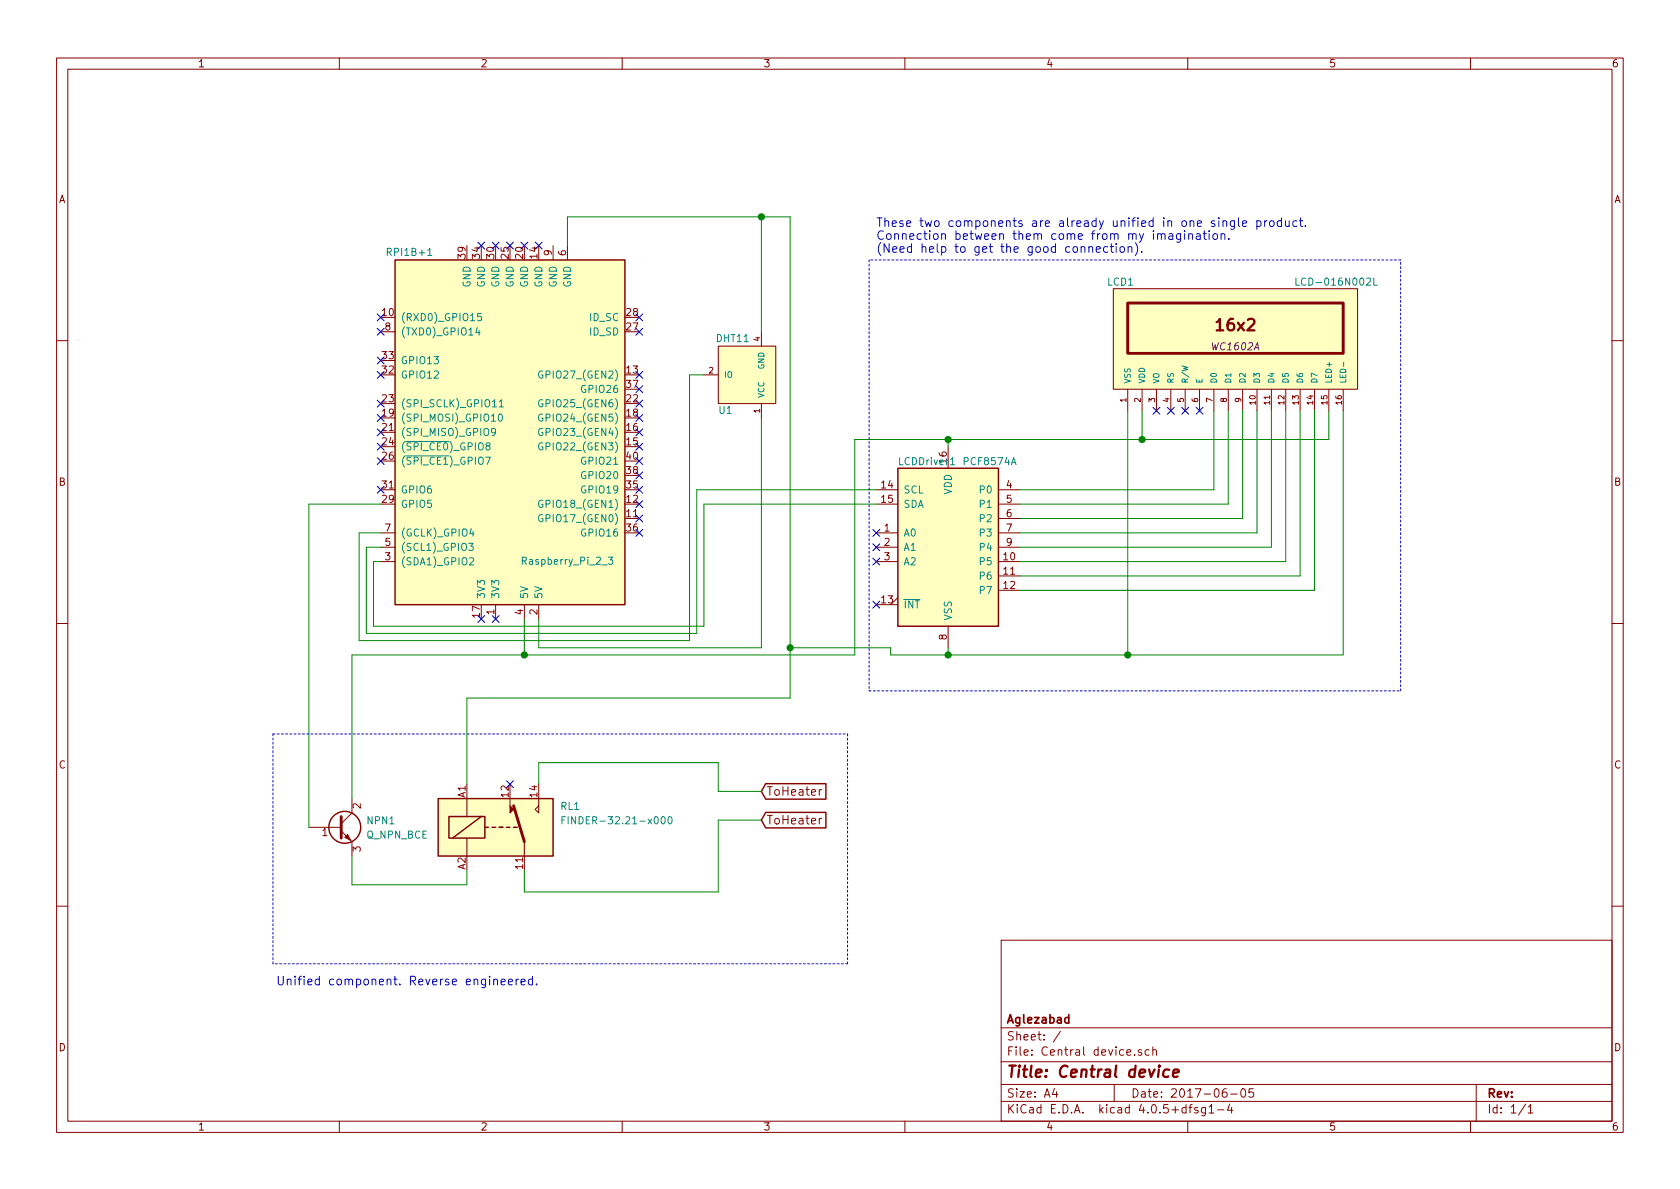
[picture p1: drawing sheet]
EESchema Schematic File Version 2
LIBS:power
LIBS:device
LIBS:transistors
LIBS:conn
LIBS:linear
LIBS:regul
LIBS:74xx
LIBS:cmos4000
LIBS:adc-dac
LIBS:memory
LIBS:xilinx
LIBS:microcontrollers
LIBS:dsp
LIBS:microchip
LIBS:analog_switches
LIBS:motorola
LIBS:texas
LIBS:intel
LIBS:audio
LIBS:interface
LIBS:digital-audio
LIBS:philips
LIBS:display
LIBS:cypress
LIBS:siliconi
LIBS:opto
LIBS:atmel
LIBS:contrib
LIBS:valves
LIBS:sensors
LIBS:switches
LIBS:relays
LIBS:Central device-cache
EELAYER 25 0
EELAYER END
$Descr A4 11693 8268
encoding utf-8
Sheet 1 1
Title "Central device"
Date "2017-06-05"
Rev ""
Comp "Aglezabad"
Comment1 ""
Comment2 ""
Comment3 ""
Comment4 ""
$EndDescr
$Comp
L Raspberry_Pi_2_3 RPI1B+1
U 1 1
P 3550 3000
F 0 "RPI1B+1" H 4250 1750 50  0000 C CNN
F 1 "Raspberry_Pi_2_3" H 3150 3900 50  0000 C CNN
F 2 "Pin_Headers:Pin_Header_Straight_2x20" H 4550 4250 50  0001 C CNN
F 3 "" H 3600 2850 50  0001 C CNN
	1    3550 3000
	-1   0    0    1   
$EndComp
$Comp
L DHT11 U1
U 1 1
P 5200 2600
F 0 "U1" H 5350 2850 50  0000 C CNN
F 1 "DHT11" H 5300 2350 50  0000 C CNN
F 2 "" H 5350 2850 50  0001 C CNN
F 3 "" H 5350 2850 50  0001 C CNN
	1    5200 2600
	-1   0    0    1   
$EndComp
Wire Wire Line
	3750 4300 3750 4500
Wire Wire Line
	3750 4500 5300 4500
Wire Wire Line
	5300 4500 5300 2900
Wire Wire Line
	5300 2300 5300 1500
Wire Wire Line
	3950 1500 5300 1500
Wire Wire Line
	5300 1500 5500 1500
Wire Wire Line
	3950 1500 3950 1700
Wire Wire Line
	4900 2600 4800 2600
Wire Wire Line
	4800 2600 4800 4450
Wire Wire Line
	4800 4450 2500 4450
Wire Wire Line
	2500 4450 2500 3700
Wire Wire Line
	2500 3700 2650 3700
$Comp
L PCF8574A LCDDriver1
U 1 1
P 6600 3800
F 0 "LCDDriver1" H 6250 4400 50  0000 L CNN
F 1 "PCF8574A" H 6700 4400 50  0000 L CNN
F 2 "" H 6600 3800 50  0000 C CNN
F 3 "" H 6600 3800 50  0000 C CNN
	1    6600 3800
	1    0    0    -1  
$EndComp
Wire Wire Line
	6100 3400 4850 3400
Wire Wire Line
	4850 3400 4850 4400
Wire Wire Line
	4850 4400 2550 4400
Wire Wire Line
	2550 4400 2550 3800
Wire Wire Line
	2550 3800 2650 3800
Wire Wire Line
	6100 3500 4900 3500
Wire Wire Line
	4900 3500 4900 4350
Wire Wire Line
	4900 4350 2600 4350
Wire Wire Line
	2600 4350 2600 3900
Wire Wire Line
	2600 3900 2650 3900
Wire Wire Line
	6600 4550 6600 4500
Wire Wire Line
	6600 3100 6600 3050
Wire Wire Line
	5950 3050 6600 3050
Wire Wire Line
	6600 3050 7950 3050
Wire Wire Line
	7950 3050 9250 3050
Wire Wire Line
	5950 4550 5950 3050
$Comp
L LCD-016N002L LCD1
U 1 1
P 8600 2350
F 0 "LCD1" H 7800 2750 50  0000 C CNN
F 1 "LCD-016N002L" H 9300 2750 50  0000 C CNN
F 2 "WC1602A" H 8600 2300 50  0000 C CIN
F 3 "" H 8600 2350 50  0000 C CNN
	1    8600 2350
	1    0    0    -1  
$EndComp
Wire Wire Line
	7950 3050 7950 2850
Connection ~ 6600 3050
Wire Wire Line
	7850 4550 7850 2850
Wire Wire Line
	7100 3400 8450 3400
Wire Wire Line
	8450 3400 8450 2850
Wire Wire Line
	7100 3500 8550 3500
Wire Wire Line
	8550 3500 8550 2850
Wire Wire Line
	7100 3600 8650 3600
Wire Wire Line
	8650 3600 8650 2850
Wire Wire Line
	7100 3700 8750 3700
Wire Wire Line
	8750 3700 8750 2850
Wire Wire Line
	7100 3800 8850 3800
Wire Wire Line
	8850 3800 8850 2850
Wire Wire Line
	7100 3900 8950 3900
Wire Wire Line
	8950 3900 8950 2850
Wire Wire Line
	7100 4000 9050 4000
Wire Wire Line
	9050 4000 9050 2850
Wire Wire Line
	7100 4100 9150 4100
Wire Wire Line
	9150 4100 9150 2850
Wire Wire Line
	6200 4550 6600 4550
Wire Wire Line
	6600 4550 7850 4550
Wire Wire Line
	7850 4550 9350 4550
Wire Wire Line
	6200 4500 6200 4550
Connection ~ 6600 4550
Wire Wire Line
	5500 4500 6200 4500
Wire Wire Line
	9250 3050 9250 2850
Connection ~ 7950 3050
Wire Wire Line
	9350 4550 9350 2850
Connection ~ 7850 4550
Wire Notes Line
	6050 1800 6050 4800
Wire Notes Line
	6050 4800 9750 4800
Wire Notes Line
	9750 4800 9750 1800
Wire Notes Line
	9750 1800 6050 1800
Text Notes 6100 1750 0    60   ~ 0
These two components are already unified in one single product.\nConnection between them come from my imagination.\n(Need help to get the good connection).
$Comp
L FINDER-32.21-x000 RL1
U 1 1
P 3450 5750
F 0 "RL1" H 3900 5900 50  0000 L CNN
F 1 "FINDER-32.21-x000" H 3900 5800 50  0000 L CNN
F 2 "Relays_THT:Relay_SPST_Finder_32.21-x300" H 4720 5720 50  0001 C CNN
F 3 "" H 3450 5750 50  0001 C CNN
	1    3450 5750
	1    0    0    -1  
$EndComp
$Comp
L Q_NPN_BCE NPN1
U 1 1
P 2350 5750
F 0 "NPN1" H 2550 5800 50  0000 L CNN
F 1 "Q_NPN_BCE" H 2550 5700 50  0000 L CNN
F 2 "" H 2550 5850 50  0000 C CNN
F 3 "" H 2350 5750 50  0000 C CNN
	1    2350 5750
	1    0    0    -1  
$EndComp
Wire Wire Line
	2450 5950 2450 6150
Wire Wire Line
	2450 6150 3250 6150
Wire Wire Line
	3250 6150 3250 6050
Wire Wire Line
	3250 5450 3250 4850
Wire Wire Line
	2150 5750 2150 3500
Wire Wire Line
	2150 3500 2650 3500
Text GLabel 5300 5500 2    60   Input ~ 0
ToHeater
Text GLabel 5300 5700 2    60   Input ~ 0
ToHeater
Wire Notes Line
	1900 5100 5900 5100
Wire Notes Line
	5900 5100 5900 6700
Wire Notes Line
	5900 6700 1900 6700
Wire Notes Line
	1900 6700 1900 5100
Text Notes 3750 6850 2    60   ~ 0
Unified component. Reverse engineered.
NoConn ~ 3550 5450
NoConn ~ 3350 1700
NoConn ~ 3450 1700
NoConn ~ 3550 1700
NoConn ~ 3650 1700
NoConn ~ 3750 1700
NoConn ~ 2650 2200
NoConn ~ 2650 2300
NoConn ~ 2650 2500
NoConn ~ 2650 2600
NoConn ~ 2650 2800
NoConn ~ 2650 2900
NoConn ~ 2650 3000
NoConn ~ 2650 3100
NoConn ~ 2650 3200
NoConn ~ 2650 3400
NoConn ~ 3350 4300
NoConn ~ 3450 4300
NoConn ~ 4450 3700
NoConn ~ 4450 3600
NoConn ~ 4450 3500
NoConn ~ 4450 3400
NoConn ~ 4450 3300
NoConn ~ 4450 3200
NoConn ~ 4450 3100
NoConn ~ 4450 3000
NoConn ~ 4450 2900
NoConn ~ 4450 2800
NoConn ~ 4450 2700
NoConn ~ 4450 2600
NoConn ~ 4450 2300
NoConn ~ 4450 2200
NoConn ~ 6100 3700
NoConn ~ 6100 3800
NoConn ~ 6100 3900
NoConn ~ 6100 4200
NoConn ~ 8050 2850
NoConn ~ 8150 2850
NoConn ~ 8250 2850
NoConn ~ 8350 2850
Wire Wire Line
	3650 4550 3650 4300
Wire Wire Line
	2450 4550 3650 4550
Wire Wire Line
	3650 4550 5950 4550
Wire Wire Line
	5500 1500 5500 4500
Wire Wire Line
	5500 4500 5500 4850
Connection ~ 5300 1500
Wire Wire Line
	5500 4850 3250 4850
Connection ~ 5500 4500
Wire Wire Line
	2450 5550 2450 4550
Connection ~ 3650 4550
Wire Wire Line
	3650 6050 3650 6200
Wire Wire Line
	3650 6200 5000 6200
Wire Wire Line
	5000 6200 5000 5700
Wire Wire Line
	5000 5700 5300 5700
Wire Wire Line
	5300 5500 5000 5500
Wire Wire Line
	5000 5500 5000 5300
Wire Wire Line
	5000 5300 3750 5300
Wire Wire Line
	3750 5300 3750 5450
$EndSCHEMATC
